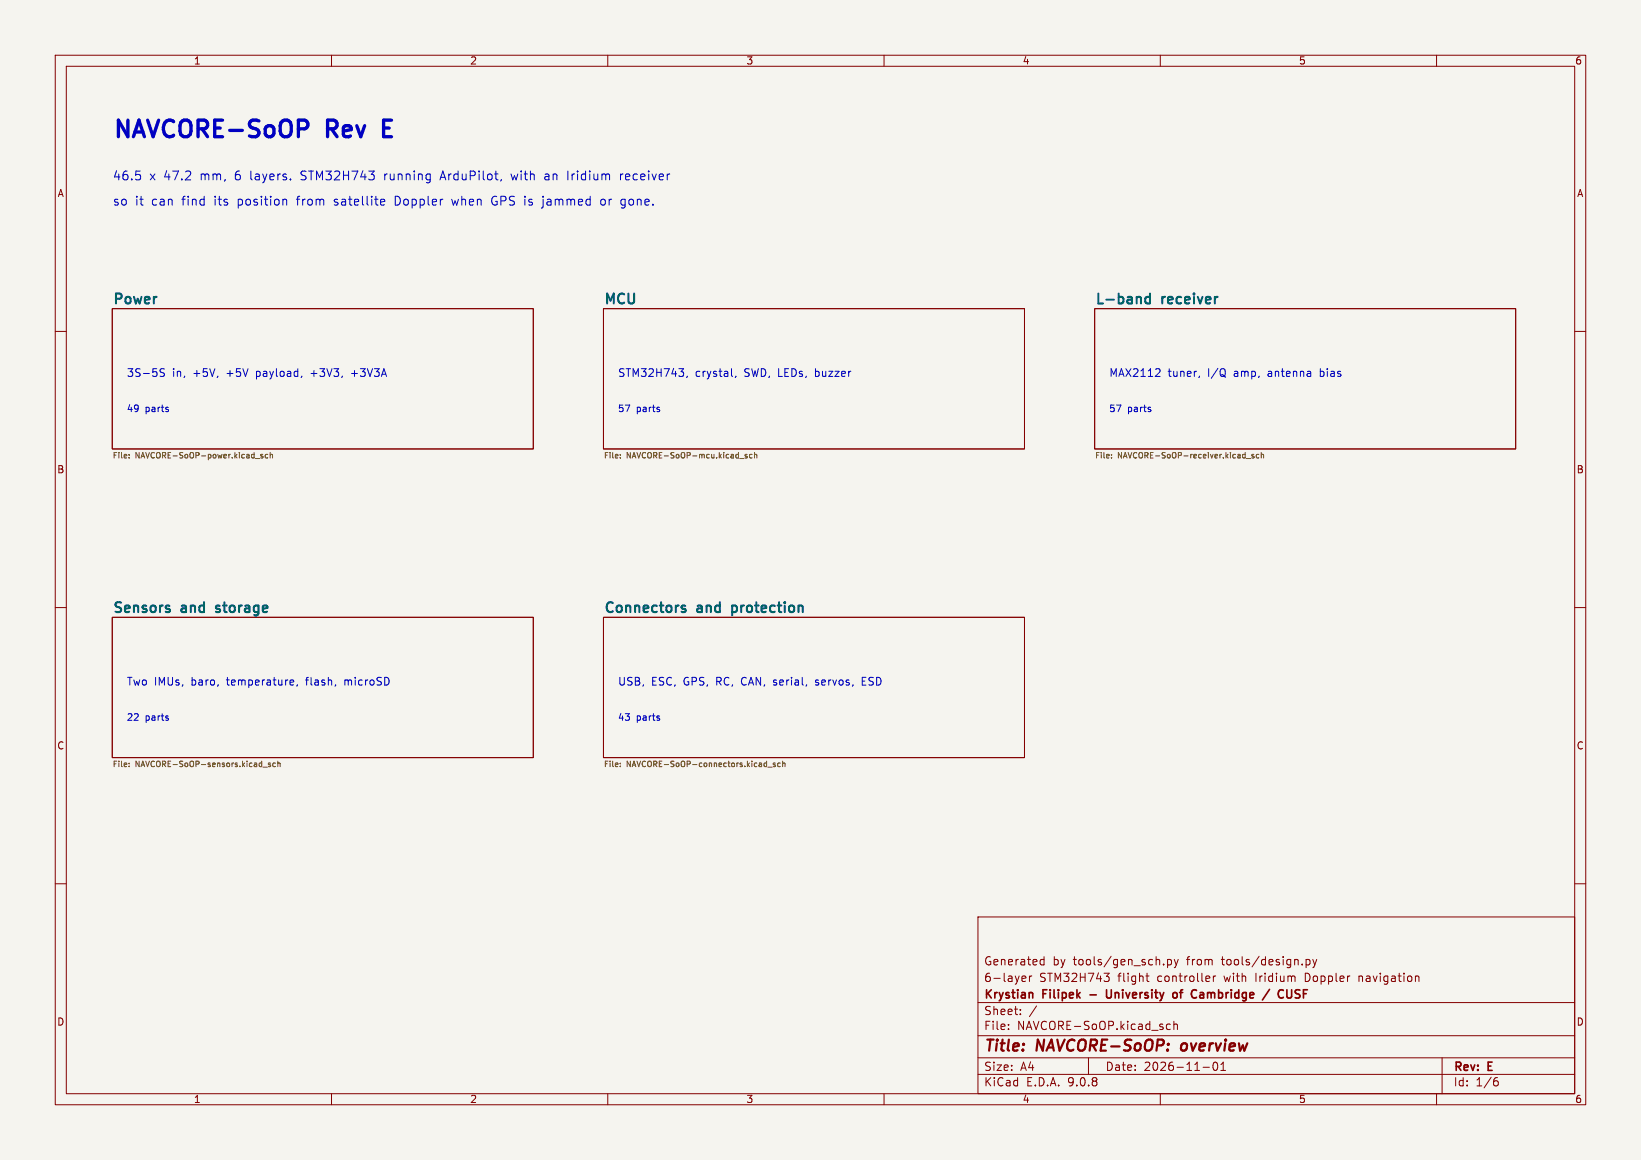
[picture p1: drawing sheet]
<svg xmlns="http://www.w3.org/2000/svg" width="297mm" height="210mm" viewBox="0 0 297 210" stroke-linecap="round" stroke-linejoin="round" font-family="sans-serif">
<path d="M0 0h297v210h-297z" fill="#f5f4ef" stroke="#f5f4ef" stroke-width=".18"/>
<g fill="none" stroke="#840000" stroke-width=".18">
<path d="M10 10h277v190h-277zM12 12h273v186h-273zM60 10v2M110 10v2M160 10v2M210 10v2M260 10v2M20.3 55.9h76.2v25.4h-76.2zM109.2 55.9h76.2v25.4h-76.2zM198.1 55.9h76.2v25.4h-76.2zM10 60h2M285 60h2"/>
<path d="M10 110h2M20.3 111.8h76.2v25.4h-76.2zM109.2 111.8h76.2v25.4h-76.2zM285 110h2M10 160h2M177 166h108v32h-108zM185 177.6h.6M185 176.8l.5-.1 .2 .4-.7 .1M186.3 176.7v1M186.7 176.7l-.2 .1-.2 .2M188.4 174.6h.6M188.4 173.8h.6"/>
<path d="M189 173.2v1.5M199.8 176.2h.9l-.5 .6M200.5 176.8l.2 .3v.3l-.2 .3M207.4 176.7h.6M207.6 176.2v1.3l.4 .2M211.3 173.8l.4-.1 .3 .3v.4l-.1 .2h-.6M211.3 173.7v1.5M212.5 173.7l.4 1M212.9 174.7l-.2 .4-.2 .1M213.2 173.7l-.3 1M218.9 176.8l.1 .3-.8 .1M219.6 176.7v1"/>
<path d="M220 176.7l-.3 .1-.1 .2M236.4 173.8l.4-.1 .3 .3v.4l-.1 .2h-.6M236.4 173.7v1.5M237.6 173.7l.4 1M238 174.7l-.2 .4-.2 .1M238.3 173.7l-.3 1M246 176.7v1M246 176.8h.1M256.6 176.7l.2 .2v.8M285 160h2M60 198v2M110 198v2"/>
<path d="M160 198v2M177 194.5h108M177 191.5h108M177 187.5h108M177 181.5h108M182.5 186.3v.1M182.5 185.5v.1M184.7 183.6v.1M184.7 182.8v.1M187.6 182.1l-1.3 2M197 191.5v3M210 198v2"/>
<path d="M211.1 186.1l.3 .3 .4-.1M211.8 185.5l-.4-.1-.3 .3M212.5 185.5l.2-.1 .3 .1 .1 .9M212.5 184.9v1.5M217.7 193.2h1.2M219.7 192.4l.2-.1a.8 .8 0 0 1 .5 .7 .8 .8 0 0 1-.5 .8l-.2-.1-.2-.5zM221 193.8h.8M221 192.7l.4-.4v1.5M260 198v2M261 191.5v6.5M270.6 195.7h.4l.2 .3-.1 .5-.5 .1M271 195.1l-.4 .1"/>
</g>
<path d="M213.9 189.1l-.2 .7 .4 .4" fill="none" stroke="#840000" stroke-width=".4"/>
<path d="M200.3 179.2v1.3l.3 .2 .4-.1M212.3 180l.3-.3 .3 .1 .2 .2v.4l-.2 .2-.3 .1-.3-.3M213.5 179.7h.6M217.6 179.7l-.4 .1M229.8 179.1l-1.3 1.9M233.8 179.2v1.2l-.3 .3-.4-.1M234.5 179.3v.5M197.3 180.1h1.1M217.7 180.1h-.4a.29 .29 0 0 0-.2 .3 .29 .29 0 0 0 .2 .3h.4M234.4 180.6l.2 .1" fill="none" stroke="#840000" stroke-width=".3"/>
<g fill="none" stroke="#725600" stroke-width=".18">
<path d="M23.4 82.8v.1M23.4 82.3v.1M46.2 83h.8M47.6 82.3h-.3l-.1 .1v.1l.4 .1v.3h-.4M48.5 82.3h-.3l-.2 .1 .1 .5h.4M48.9 82.3h.4v.6M48.9 81.9v1M112.3 82.3v.1M112.3 82.8v.1M133.9 83h.8M135.2 82.3h-.2l-.2 .1 .1 .1 .3 .1v.3h-.4M136.1 82.3h-.3l-.1 .1v.5h.4"/>
<path d="M136.6 82.3h.3l.1 .6M136.6 81.9v1M201.2 82.8v.1M201.2 82.3v.1M225.6 83h.8M226.9 82.3h-.2l-.1 .1v.1l.3 .1v.3h-.3M227.8 82.3h-.2l-.2 .1 .1 .5h.3M228.3 82.3h.3l.1 .6M228.3 81.9v1M23.4 138.2v.1M23.4 138.7v.1M47.6 138.9h.8"/>
<path d="M48.9 138.2l-.2-.1-.1 .2v.1l.3 .1v.3h-.3M49.8 138.2l-.2-.1-.2 .2 .1 .5h.3M50.3 138.2h.4v.6M50.3 137.8v1M112.3 138.7v.1M112.3 138.2v.1M138.7 138.1v.1M138.7 137.8v1M138.7 138.8h.1M139 138.9h.7M140.3 138.2l-.2-.1-.2 .2 .1 .1 .3 .1v.3h-.4M141.2 138.2l-.3-.1-.2 .2 .1 .5h.4"/>
<path d="M141.7 138.2h.3l.1 .6M141.7 137.8v1"/>
</g>
<path d="M208.1 53.1v1.8M208.1 53.8l-.5-.1-.3 .4v.5l.1 .3h.7M39.1 110.7l.1 .1M39.2 109.7v.4M123.9 110.2l.2 .3-.2 .3M123.9 109.6l.1 .1M132.5 109.6v1.8M132.5 110.7l.2 .1M132.7 109.6l-.2 .1" fill="none" stroke="#006464" stroke-width=".36"/>
<g fill="none" stroke="#0000c2" stroke-width=".18">
<path d="M24.6 31h.8M25.3 31.7l.1 .2v.4l-.1 .2M51.4 36.1h.3l.2 .2v.8M69.1 36.1h.5v.4l-.7 .1M69.6 37.1h-.5M71.9 35.5h-.4v1.6h.4M80.2 31l-.6 1.6M81.8 36.1l.3 1M89.3 35.6l-.3 .6 .1 .6 .2 .3M90.7 32.5v.2M92.5 31.5l.3 1.1M98.3 35.5v.2"/>
<path d="M99.1 31.5l-.4 .1M99.2 32h-.4a.31 .31 0 0 0-.2 .3 .31 .31 0 0 0 .2 .3h.4M102.8 31v1.6M109.4 36.1h-.4l-.3 .3 .1 .6 .2 .1h.4M112.3 31.5v1.1M112.7 36.1h.4M112.8 31.5l-.3 .1-.2 .2M113.1 37.1h-.4M113.1 36.1v1.3l-.3 .3M29.8 66.8h-.6l-.2 .2 .1 .4 .6 .2v.4l-.2 .2-.5-.1M54.6 68.1v.2M63.6 67.6h1.1"/>
<path d="M124.4 68.1l-.1 .3M132.5 68.1l.1 .1M133.2 68.1l-.1 .3M209.7 66.8l.3 .2-.1 .4-.8 .8h.9M217.1 68.1l-.1 .3M52.7 123.1l.4 .1 .1 .2-.7 .2M53.1 124h-.4M53.8 124l-.1 .2M147.6 124h.1M147.8 123.1l-.2 .2 .2 .3M156.1 123.3h.4M156.7 122.6h-.6v1.4h.6"/>
</g>
<path d="M55.1 21.8a.81 .81 0 0 1 .6 .7 .81 .81 0 0 1-.6 .8M69.4 23.2h1M70.9 21.8h-1.5v3h1.5" fill="none" stroke="#0000c2" stroke-width=".6"/>
<g font-size="4.2" fill="#0000c2">
<text x="20.3" y="25.2">NAVCORE-SoOP</text>
<text x="59.4" y="25.2">Rev</text>
</g>
<g font-size="2.8" fill="#840000">
<text x="178" y="190.9">Title:</text>
<text x="187.7" y="190.9">NAVCORE-SoOP:</text>
<text x="214.6" y="190.9">overview</text>
</g>
<g font-size="2.5" fill="#006464">
<text x="20.3" y="55.2">Power</text>
<text x="109.2" y="55.2">MCU</text>
<text x="198.1" y="55.2">L-band</text>
<text x="210.4" y="55.2">receiver</text>
<text x="20.3" y="111.1">Sensors</text>
<text x="33" y="111.1">and</text>
<text x="39.9" y="111.1">storage</text>
<text x="109.2" y="111.1">Connectors</text>
<text x="126.3" y="111.1">and</text>
<text x="133.3" y="111.1">protection</text>
</g>
<g font-size="2.2" fill="#0000c2">
<text x="20.3" y="32.8">46.5</text>
<text x="27" y="32.8">x 47.2</text>
<text x="36.4" y="32.8">mm,</text>
<text x="42.7" y="32.8">6</text>
<text x="45.6" y="32.8">layers.</text>
<text x="54.9" y="32.8">STM32H743</text>
<text x="70.1" y="32.8">running</text>
<text x="80.5" y="32.8">ArduPilot,</text>
<text x="93.4" y="32.8">with</text>
<text x="99.6" y="32.8">an</text>
<text x="103.8" y="32.8">Iridium</text>
<text x="113.5" y="32.8">receiver</text>
<text x="20.3" y="37.3">so</text>
<text x="24.4" y="37.3">it</text>
<text x="27.5" y="37.3">can</text>
<text x="33.1" y="37.3">find</text>
<text x="39" y="37.3">its</text>
<text x="43.3" y="37.3">position</text>
<text x="54.2" y="37.3">from</text>
<text x="61.1" y="37.3">satellite</text>
<text x="72.2" y="37.3">Doppler</text>
<text x="82.7" y="37.3">when</text>
<text x="90" y="37.3">GPS is</text>
<text x="99.5" y="37.3">jammed</text>
<text x="110.1" y="37.3">or</text>
<text x="113.9" y="37.3">gone.</text>
</g>
<g font-size="2.1" fill="#840000">
<text x="178" y="178">6-layer</text>
<text x="178" y="175">Generated</text>
<text x="188.1" y="178">STM32H743</text>
<text x="190.5" y="175">by</text>
<text x="194.3" y="175">tools/gen_sch.py</text>
<text x="202.4" y="178">flight</text>
<text x="209.6" y="178">controller</text>
<text x="215" y="175">from</text>
<text x="221.4" y="175">tools/design.py</text>
<text x="221.8" y="178">with</text>
<text x="227.6" y="178">Iridium</text>
<text x="236.7" y="178">Doppler</text>
<text x="246.6" y="178">navigation</text>
<text x="178" y="184">Sheet:</text>
<text x="178" y="181.2">Krystian</text>
<text x="188.8" y="181.2">Filipek</text>
<text x="201.5" y="181.2">University</text>
<text x="214.2" y="181.2">of</text>
<text x="218.1" y="181.2">Cambridge</text>
<text x="231.7" y="181.2">/</text>
<text x="235.1" y="181.2">CUSF</text>
<text x="178" y="186.7">File:</text>
<text x="184.1" y="186.7">NAVCORE-SoOP.kicad_sch</text>
<text x="178" y="196.9">KiCad</text>
<text x="178" y="194.1">Size:</text>
<text x="184.7" y="194.1">A4</text>
<text x="185.7" y="196.9">E.D.A.</text>
<text x="193.3" y="196.9">9.0.8</text>
<text x="200" y="194.1">Date:</text>
<text x="207" y="194.1">2026-11-01</text>
<text x="263" y="194.3">Rev:</text>
<text x="263" y="196.9">Id:</text>
<text x="267.1" y="196.9">1/6</text>
<text x="269.4" y="194.3">E</text>
</g>
<g font-size="1.9" fill="#0000c2">
<text x="22.9" y="68.3">3S-5S</text>
<text x="31.2" y="68.3">in,</text>
<text x="35" y="68.3">+5V,</text>
<text x="41.2" y="68.3">+5V</text>
<text x="46.7" y="68.3">payload,</text>
<text x="56.7" y="68.3">+3V3,</text>
<text x="64.3" y="68.3">+3V3A</text>
<text x="111.8" y="68.3">STM32H743,</text>
<text x="125.8" y="68.3">crystal,</text>
<text x="134.8" y="68.3">SWD, LEDs,</text>
<text x="147.9" y="68.3">buzzer</text>
<text x="200.7" y="68.3">MAX2112</text>
<text x="211.4" y="68.3">tuner,</text>
<text x="218.7" y="68.3">I/Q</text>
<text x="223.5" y="68.3">amp,</text>
<text x="229.8" y="68.3">antenna</text>
<text x="239.4" y="68.3">bias</text>
<text x="22.9" y="124.2">Two IMUs,</text>
<text x="34.7" y="124.2">baro,</text>
<text x="41.3" y="124.2">temperature,</text>
<text x="55.8" y="124.2">flash,</text>
<text x="62.9" y="124.2">microSD</text>
<text x="111.8" y="124.2">USB,</text>
<text x="117.9" y="124.2">ESC, GPS,</text>
<text x="129.8" y="124.2">RC, CAN, serial,</text>
<text x="148.3" y="124.2">servos,</text>
<text x="156.9" y="124.2">ESD</text>
</g>
<g font-size="1.8" fill="#840000">
<text x="35" y="11.9">1</text>
<text x="85" y="11.9">2</text>
<text x="135" y="11.9">3</text>
<text x="185" y="11.9">4</text>
<text x="235" y="11.9">5</text>
<text x="285" y="11.9">6</text>
<text x="10.3" y="35.9">A</text>
<text x="285.3" y="35.9">A</text>
<text x="10.3" y="85.9">B</text>
<text x="285.3" y="85.9">B</text>
<text x="10.3" y="135.9">C</text>
<text x="285.3" y="135.9">C</text>
<text x="10.3" y="185.9">D</text>
<text x="285.3" y="185.9">D</text>
<text x="35" y="199.9">1</text>
<text x="85" y="199.9">2</text>
<text x="135" y="199.9">3</text>
<text x="185" y="199.9">4</text>
<text x="235" y="199.9">5</text>
<text x="285" y="199.9">6</text>
</g>
<g font-size="1.7" fill="#0000c2">
<text x="22.9" y="74.7">49</text>
<text x="26.3" y="74.7">parts</text>
<text x="111.8" y="74.7">57</text>
<text x="115.2" y="74.7">parts</text>
<text x="200.7" y="74.7">57</text>
<text x="204.1" y="74.7">parts</text>
<text x="22.9" y="130.6">22</text>
<text x="26.3" y="130.6">parts</text>
<text x="111.8" y="130.6">43</text>
<text x="115.2" y="130.6">parts</text>
</g>
<g font-size="1.4" fill="#725600">
<text x="20.3" y="83.3">File:</text>
<text x="24.5" y="83.3">NAVCORE-SoOP-power.kicad_sch</text>
<text x="109.2" y="83.3">File:</text>
<text x="113.4" y="83.3">NAVCORE-SoOP-mcu.kicad_sch</text>
<text x="198.1" y="83.3">File:</text>
<text x="202.3" y="83.3">NAVCORE-SoOP-receiver.kicad_sch</text>
<text x="20.3" y="139.2">File:</text>
<text x="24.5" y="139.2">NAVCORE-SoOP-sensors.kicad_sch</text>
<text x="109.2" y="139.2">File:</text>
<text x="113.4" y="139.2">NAVCORE-SoOP-connectors.kicad_sch</text>
</g>
</svg>
